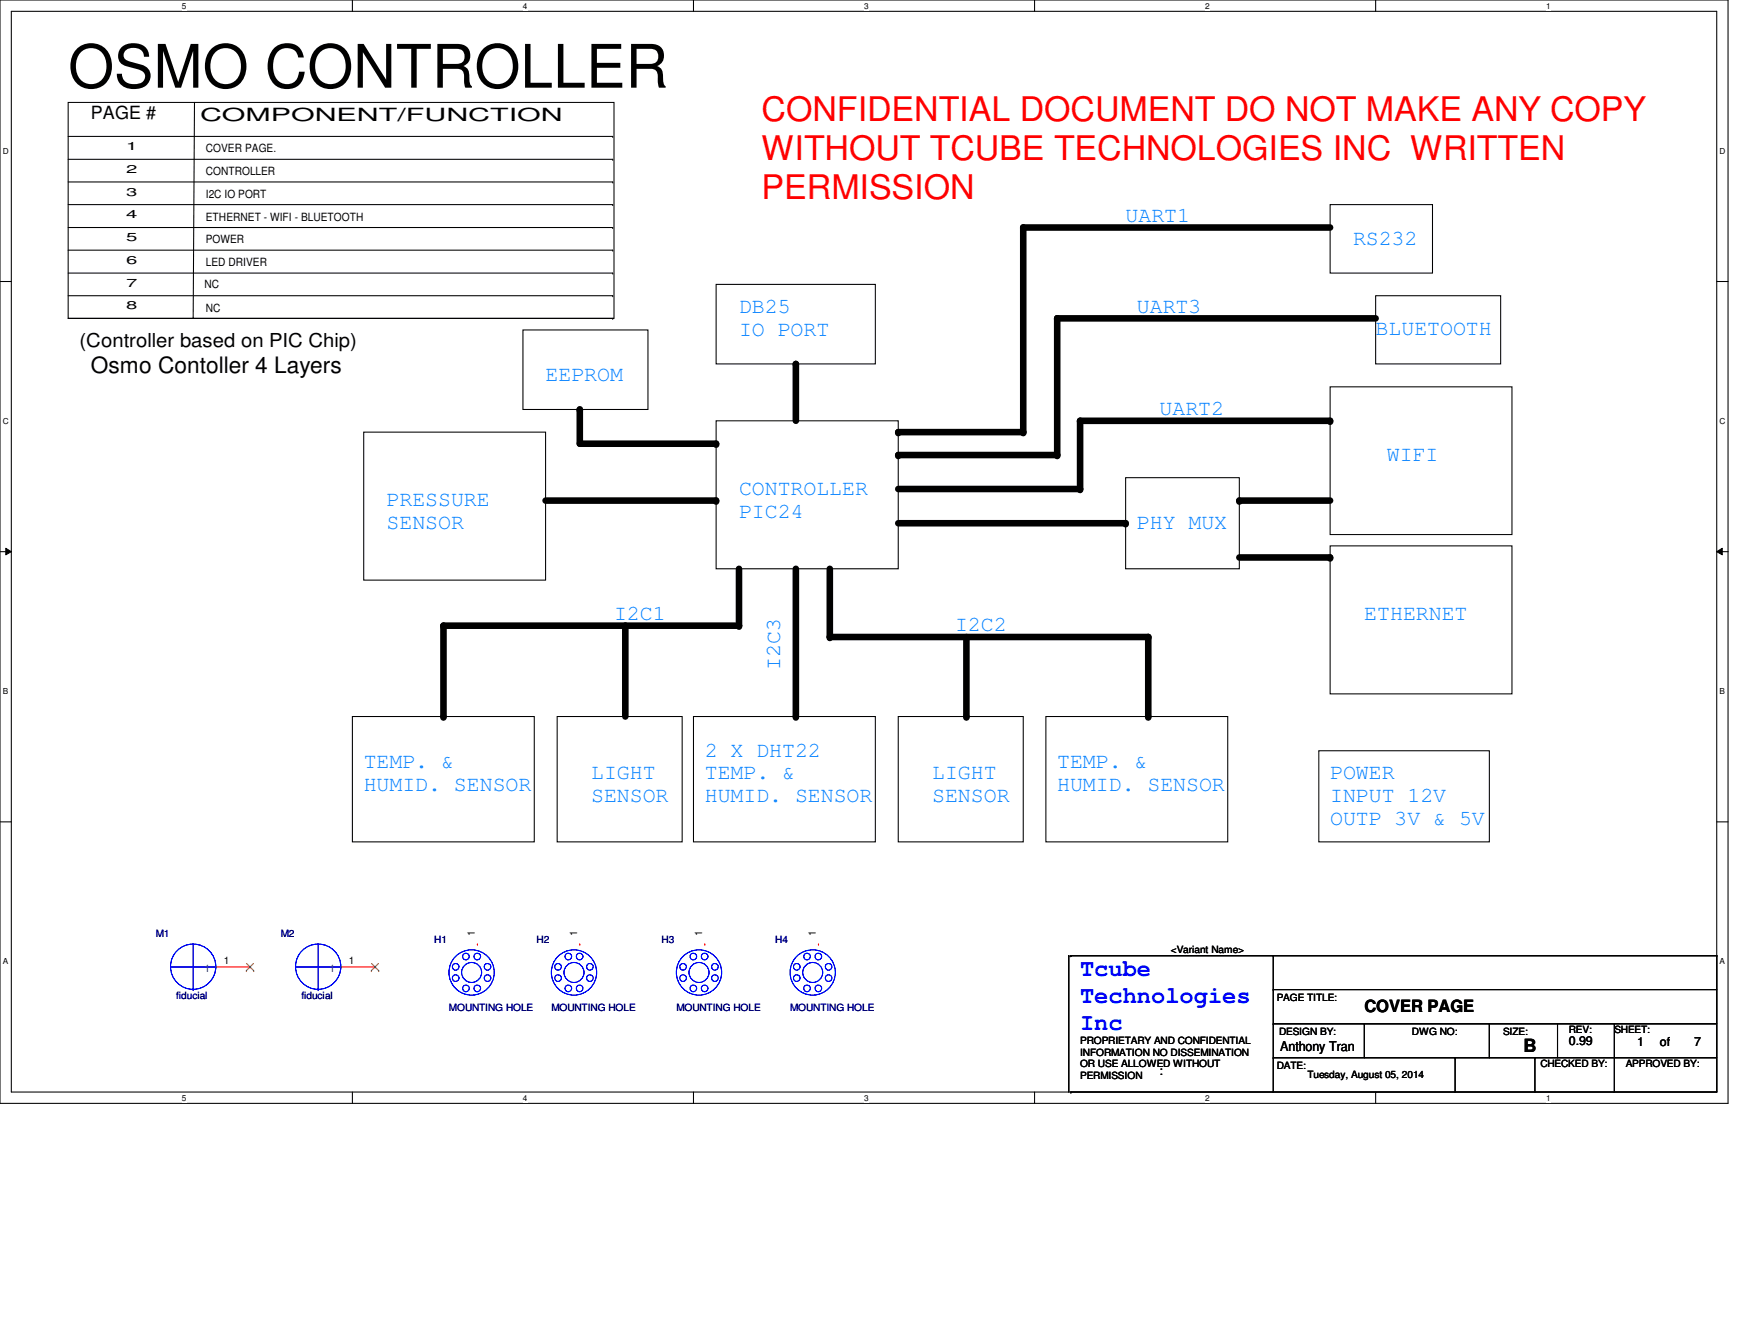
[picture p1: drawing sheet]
<svg xmlns="http://www.w3.org/2000/svg" width="279mm" height="216mm" viewBox="0 0 279 216" stroke-linecap="round" stroke-linejoin="round" font-family="sans-serif">
<path d="M0 0h278v177.4h-278zM1.8 1.8h274.3v173.8h-274.3z" fill="none" stroke="#000" stroke-width=".17"/>
<g fill="#fff">
<path d="M29.3 .2h.7v1.5h-.7z"/>
<path d="M29.3 175.8h.7v1.4h-.7z"/>
</g>
<path d="M56.7 0v1.8M56.7 175.6v1.8" fill="none" stroke="#000" stroke-width=".17"/>
<g fill="#fff">
<path d="M84.1 .2h.7v1.5h-.7z"/>
<path d="M84.1 175.8h.7v1.4h-.7z"/>
</g>
<path d="M111.5 0v1.8M111.5 175.6v1.8" fill="none" stroke="#000" stroke-width=".17"/>
<g fill="#fff">
<path d="M139 .2h.7v1.5h-.7z"/>
<path d="M139 175.8h.7v1.4h-.7z"/>
</g>
<path d="M166.4 0v1.8M166.4 175.6v1.8" fill="none" stroke="#000" stroke-width=".17"/>
<g fill="#fff">
<path d="M193.8 .2h.8v1.5h-.8z"/>
<path d="M193.8 175.8h.8v1.4h-.8z"/>
</g>
<path d="M221.3 0v1.8M221.3 175.6v1.8" fill="none" stroke="#000" stroke-width=".17"/>
<g fill="#fff">
<path d="M248.7 .2h.7v1.5h-.7z"/>
<path d="M248.7 175.8h.7v1.4h-.7z"/>
<path d="M.5 23.5h.9v1.5h-.9z"/>
<path d="M276.6 23.5h.9v1.5h-.9z"/>
<path d="M.5 67h.9v1.5h-.9z"/>
<path d="M276.6 67h.9v1.5h-.9z"/>
</g>
<path d="M0 45.3h1.8M276.1 45.3h1.9" fill="none" stroke="#000" stroke-width=".17"/>
<g fill="#fff">
<path d="M.5 110.4h.8v1.5h-.8z"/>
<path d="M276.6 110.4h.9v1.5h-.9z"/>
</g>
<path d="M0 88.7h1.8M276.1 88.7h1.9" fill="none" stroke="#000" stroke-width=".17"/>
<path d="M.9 88.1l.9 .6-.9 .5zM276.1 88.7l.9-.6v1.1z" fill="#000"/>
<path d="M.9 88.1l.9 .6-.9 .5zM276.1 88.7l.9-.6v1.1z" fill="none" stroke="#000" stroke-width=".16"/>
<g fill="#fff">
<path d="M.5 153.8h.8v1.5h-.8z"/>
<path d="M276.6 153.8h.9v1.5h-.9z"/>
</g>
<g fill="none" stroke="#000" stroke-width=".17">
<path d="M11 16.5h87.8v34.7h-87.8zM31.3 16.5l-.2 34.5M11 36.6h87.6M11 32.9h87.6M11 29.3h87.6M11 25.6h87.6M11 21.9h87.6M98.6 36.6h.1M98.6 32.9h.1M98.6 29.3h.1M98.6 25.6h.1M98.6 21.9h.1"/>
<path d="M214 32.9h16.4v11h-16.4zM11 51.2h87.6M11 47.5h87.6M11 43.9h87.6M11 40.2h87.6M31.1 51h.1M84.1 53h20.1v12.8h-20.1zM98.6 51.2h.1M98.6 47.5h.1M98.6 43.9h.1M98.6 40.2h.1M115.2 45.7h25.6v12.8h-25.6z"/>
<path d="M221.3 47.5h20.1v11h-20.1zM58.5 69.5h29.3v23.8h-29.3zM115.2 67.6h29.3v23.8h-29.3zM181.1 76.8h18.2v14.6h-18.2zM214 62.2h29.2v23.7h-29.2zM214 87.8h29.2v23.7h-29.2zM56.7 115.2h29.2v20.1h-29.2zM89.6 115.2h20.1v20.1h-20.1zM111.5 115.2h29.3v20.1h-29.3zM144.5 115.2h20.1v20.1h-20.1zM168.2 115.2h29.3v20.1h-29.3zM0 132.1h1.8"/>
<path d="M212.1 120.7h27.5v14.6h-27.5zM276.1 132.1h1.9M171.9 153.6h.1M171.9 153.6v22M172.3 153.6h.1M172.3 153.6h103.8M204.8 153.6h.1M204.8 159.1h.1M204.8 153.6v22M204.8 159.1h71.3M276.1 153.6h.1M276.1 153.6v22h-103.8"/>
<path d="M172.3 175.6h.1M204.8 170.1h.1M204.8 164.6h.1M204.8 170.1h71.3M204.8 164.6h71.3M219.5 164.6h.1M219.5 164.6v5.5M234.1 170.1h.1M234.1 170.1v5.5M239.6 164.6h.1M239.6 164.6v5.5M246.9 170.1h.1"/>
<path d="M246.9 170.1v5.5M250.5 164.6h.1M250.5 164.6v5.5M259.7 164.6h.1M259.7 164.6v11"/>
</g>
<g fill="none" stroke="#000" stroke-width="1.1">
<path d="M214 36.6h-49.4v32.9h-20.1M128 58.5v9.1M221.3 51.2h-51.2v22h-25.6M93.3 65.8v5.5h21.9M214 67.6h-40.3v11h-29.2M87.8 80.5h27.4M118.9 91.4v9.2h-47.6v14.6M128 91.4v23.8M133.5 91.4v11h51.2v12.8M144.5 84.1h36.6M199.3 89.6h14.7M199.3 80.5h14.7"/>
<path d="M100.6 100.6v14.6M155.4 102.4v12.8"/>
</g>
<g fill="#000">
<circle cx="164.6" cy="36.6" r=".53"/>
<circle cx="128" cy="58.5" r=".53"/>
<circle cx="170.1" cy="51.2" r=".53"/>
<circle cx="93.3" cy="65.8" r=".53"/>
<circle cx="115.2" cy="71.3" r=".53"/>
<circle cx="144.5" cy="69.5" r=".53"/>
<circle cx="144.5" cy="73.2" r=".53"/>
<circle cx="164.6" cy="69.5" r=".53"/>
<circle cx="170.1" cy="73.2" r=".53"/>
<circle cx="173.7" cy="78.6" r=".53"/>
<circle cx="173.7" cy="67.6" r=".53"/>
<circle cx="214" cy="67.6" r=".53"/>
<circle cx="115.2" cy="80.5" r=".53"/>
<circle cx="181.1" cy="84.1" r=".53"/>
<circle cx="199.3" cy="80.5" r=".53"/>
<circle cx="214" cy="89.6" r=".53"/>
<circle cx="71.3" cy="115.2" r=".53"/>
<circle cx="71.3" cy="100.6" r=".53"/>
<circle cx="100.6" cy="100.6" r=".53"/>
<circle cx="118.9" cy="100.6" r=".53"/>
<circle cx="128" cy="115.2" r=".53"/>
<circle cx="133.5" cy="102.4" r=".53"/>
<circle cx="155.4" cy="115.2" r=".53"/>
<circle cx="184.7" cy="115.2" r=".53"/>
<circle cx="184.7" cy="102.4" r=".53"/>
</g>
<g fill="none" stroke="#00f" stroke-width=".17">
<path d="M27.4 155.4h7.4M31.1 159.1h.1M31.1 151.8v7.3M34.8 155.4h.1M47.5 155.4h7.4M51.2 159.1h.1M51.2 151.8v7.3M54.9 155.4h.1"/>
<circle cx="31.1" cy="155.4" r="3.6"/>
<circle cx="51.2" cy="155.4" r="3.6"/>
<circle cx="73.3" cy="155.4" r=".54"/>
<circle cx="73.3" cy="157.2" r=".54"/>
<circle cx="74.9" cy="158.9" r=".54"/>
<circle cx="74.9" cy="153.8" r=".54"/>
<circle cx="75.9" cy="156.3" r="3.6"/>
<circle cx="75.9" cy="156.3" r="1.61"/>
<circle cx="76.8" cy="158.9" r=".54"/>
<circle cx="76.8" cy="153.8" r=".54"/>
<circle cx="78.4" cy="155.4" r=".54"/>
<circle cx="78.4" cy="157.2" r=".54"/>
<circle cx="89.8" cy="157.2" r=".54"/>
<circle cx="89.8" cy="155.4" r=".54"/>
<circle cx="91.4" cy="158.9" r=".54"/>
<circle cx="91.4" cy="153.8" r=".54"/>
<circle cx="92.3" cy="156.3" r="3.6"/>
<circle cx="92.3" cy="156.3" r="1.61"/>
<circle cx="93.2" cy="158.9" r=".54"/>
<circle cx="93.2" cy="153.8" r=".54"/>
<circle cx="94.9" cy="155.4" r=".54"/>
<circle cx="94.9" cy="157.2" r=".54"/>
<circle cx="109.9" cy="157.2" r=".54"/>
<circle cx="109.9" cy="155.4" r=".54"/>
<circle cx="111.5" cy="158.9" r=".54"/>
<circle cx="111.5" cy="153.8" r=".54"/>
<circle cx="112.4" cy="156.3" r="3.6"/>
<circle cx="112.4" cy="156.3" r="1.61"/>
<circle cx="113.3" cy="158.9" r=".54"/>
<circle cx="113.3" cy="153.8" r=".54"/>
<circle cx="115" cy="157.2" r=".54"/>
<circle cx="115" cy="155.4" r=".54"/>
<circle cx="128.2" cy="157.2" r=".54"/>
<circle cx="128.2" cy="155.4" r=".54"/>
<circle cx="129.8" cy="153.8" r=".54"/>
<circle cx="129.8" cy="158.9" r=".54"/>
<circle cx="130.7" cy="156.3" r="3.6"/>
<circle cx="130.7" cy="156.3" r="1.61"/>
<circle cx="131.6" cy="158.9" r=".54"/>
<circle cx="131.6" cy="153.8" r=".54"/>
<circle cx="133.3" cy="157.2" r=".54"/>
<circle cx="133.3" cy="155.4" r=".54"/>
</g>
<path d="M34.8 155.4h5.4M40.2 155.4h.1M54.9 155.4h5.4M60.3 155.4h.1M76.8 151.8h.1M93.3 151.8h.1M113.4 151.8h.1M131.7 151.8h.1" fill="none" stroke="#f00" stroke-width=".17"/>
<path d="M39.6 156h.1M39.7 154.9l1.1 1.1M40.8 154.9l-1.2 1.1M40.8 156h.1M59.7 156h.1M59.8 154.9l1.1 1.1M60.9 154.9l-1.2 1.1M60.9 156h.1" fill="none" stroke="#804000" stroke-width=".16"/>
<text font-size="9.7" x="11" y="14.1">OSMO CONTROLLER</text>
<g font-size="5.5" fill="#f00">
<text x="122.5" y="19.5">CONFIDENTIAL DOCUMENT DO NOT MAKE ANY COPY</text>
<text x="122.5" y="25.8">WITHOUT TCUBE TECHNOLOGIES INC WRITTEN</text>
<text x="122.5" y="32">PERMISSION</text>
</g>
<g font-size="3.8" fill="#00f">
<text x="173.7" y="156.8">Tcube</text>
<text x="173.7" y="161.2">Technologies</text>
<text x="173.7" y="165.6">Inc</text>
</g>
<text font-size="3.6" x="14.6" y="59.9">Osmo Contoller 4 Layers</text>
<g font-size="3.5" fill="#0080ff">
<text x="181.1" y="35.6">UART1</text>
<text x="217.6" y="39.3">RS232</text>
<text x="118.9" y="50.3">DB25</text>
<text x="118.9" y="54">IO PORT</text>
<text x="182.9" y="50.3">UART3</text>
<text x="221.3" y="53.9">BLUETOOTH</text>
<text x="87.8" y="61.3">EEPROM</text>
<text x="186.5" y="66.8">UART2</text>
<text x="223.1" y="74.1">WIFI</text>
<text x="62.2" y="81.4">PRESSURE</text>
<text x="118.9" y="79.5">CONTROLLER</text>
<text x="118.9" y="83.2">PIC24</text>
<text x="62.2" y="85">SENSOR</text>
<text x="182.9" y="85">PHY MUX</text>
<text x="98.8" y="99.7">I2C1</text>
<text x="153.6" y="101.5">I2C2</text>
<text x="219.5" y="99.7">ETHERNET</text>
<text x="125.5" y="107.7" transform="rotate(-90 125.5 107.7)">I2C3</text>
<text x="58.5" y="123.4">TEMP. &amp;</text>
<text x="95.1" y="125.3">LIGHT</text>
<text x="113.4" y="121.6">2 X DHT22</text>
<text x="113.4" y="125.3">TEMP. &amp;</text>
<text x="149.9" y="125.3">LIGHT</text>
<text x="170.1" y="123.4">TEMP. &amp;</text>
<text x="214" y="125.3">POWER</text>
<text x="58.5" y="127.1">HUMID. SENSOR</text>
<text x="95.1" y="128.9">SENSOR</text>
<text x="113.4" y="129">HUMID. SENSOR</text>
<text x="149.9" y="128.9">SENSOR</text>
<text x="170.1" y="127.1">HUMID. SENSOR</text>
<text x="214" y="128.9">INPUT 12V</text>
<text x="214" y="132.6">OUTP 3V &amp; 5V</text>
</g>
<text font-size="3.1" x="12.8" y="55.8">(Controller based on PIC Chip)</text>
<g font-size="2.9">
<text x="14.6" y="19.1">PAGE #</text>
<text x="32.2" y="19.4">COMPONENT/FUNCTION</text>
<text x="245.1" y="169.1">B</text>
</g>
<text font-size="2.7" x="219.5" y="162.7">COVER PAGE</text>
<text font-size="2.2" x="205.9" y="169">Anthony Tran</text>
<g font-size="2">
<text x="186.5" y="172.8">:</text>
<text x="252.3" y="168.1">0.99</text>
<text x="263.4" y="168.2">1</text>
<text x="267" y="168.2">of</text>
<text x="272.5" y="168.2">7</text>
</g>
<g font-size="1.8">
<text x="20.3" y="24.1">1</text>
<text x="20.3" y="27.8">2</text>
<text x="33.1" y="28.2">CONTROLLER</text>
<text x="33.1" y="24.5">COVER PAGE.</text>
<text x="20.3" y="31.5">3</text>
<text x="20.3" y="35.1">4</text>
<text x="33.1" y="31.8">I2C IO PORT</text>
<text x="33.1" y="35.5">ETHERNET - WIFI - BLUETOOTH</text>
<text x="20.3" y="38.8">5</text>
<text x="33.1" y="39.1">POWER</text>
<text x="20.3" y="42.4">6</text>
<text x="20.3" y="46.1">7</text>
<text x="32.9" y="46.3">NC</text>
<text x="33.1" y="42.8">LED DRIVER</text>
<text x="20.3" y="49.7">8</text>
<text x="33.1" y="50.1">NC</text>
</g>
<g font-size="1.7">
<text x="36" y="155">1</text>
<text x="56.1" y="155">1</text>
<text x="76.4" y="150.5" transform="rotate(-90 76.4 150.5)">1</text>
<text x="92.8" y="150.5" transform="rotate(-90 92.8 150.5)">1</text>
<text x="112.9" y="150.5" transform="rotate(-90 112.9 150.5)">1</text>
<text x="131.2" y="150.5" transform="rotate(-90 131.2 150.5)">1</text>
</g>
<g font-size="1.7" fill="#004080">
<text x="32.9" y="156.2">1</text>
<text x="53" y="156.2">1</text>
</g>
<g font-size="1.6" fill="#000080">
<text x="25.1" y="150.7">M1</text>
<text x="45.2" y="150.7">M2</text>
<text x="69.8" y="151.6">H1</text>
<text x="86.3" y="151.6">H2</text>
<text x="106.4" y="151.6">H3</text>
<text x="124.7" y="151.6">H4</text>
<text x="28.3" y="160.5">fiducial</text>
<text x="48.5" y="160.5">fiducial</text>
<text x="72.2" y="162.6">MOUNTING HOLE</text>
<text x="88.7" y="162.6">MOUNTING HOLE</text>
<text x="108.8" y="162.6">MOUNTING HOLE</text>
<text x="127.1" y="162.6">MOUNTING HOLE</text>
</g>
<g font-size="1.6">
<text x="188.3" y="153.2">&lt;Variant Name&gt;</text>
<text x="205.4" y="160.9">PAGE TITLE:</text>
<text x="173.7" y="167.9">PROPRIETARY AND CONFIDENTIAL</text>
<text x="205.7" y="166.4">DESIGN BY:</text>
<text x="227.1" y="166.4">DWG NO:</text>
<text x="241.8" y="166.4">SIZE:</text>
<text x="252.3" y="166">REV:</text>
<text x="259.7" y="166">SHEET:</text>
<text x="173.7" y="169.7">INFORMATION NO DISSEMINATION</text>
<text x="173.7" y="171.6">OR USE ALLOWED WITHOUT</text>
<text x="173.7" y="173.4">PERMISSION</text>
<text x="205.4" y="171.9">DATE:</text>
<text x="210.3" y="173.4">Tuesday, August 05, 2014</text>
<text x="247.8" y="171.5">CHECKED BY:</text>
<text x="261.5" y="171.5">APPROVED BY:</text>
</g>
<g font-size="1.3">
<text x="29.3" y="1.4">5</text>
<text x="84.1" y="1.4">4</text>
<text x="139" y="1.4">3</text>
<text x="193.8" y="1.4">2</text>
<text x="248.7" y="1.4">1</text>
<text x=".5" y="24.7">D</text>
<text x="276.6" y="24.7">D</text>
<text x=".5" y="68.2">C</text>
<text x="276.6" y="68.2">C</text>
<text x=".5" y="111.6">B</text>
<text x="276.6" y="111.6">B</text>
<text x=".5" y="155">A</text>
<text x="276.6" y="155">A</text>
<text x="29.3" y="177">5</text>
<text x="84.1" y="177">4</text>
<text x="139" y="177">3</text>
<text x="193.8" y="177">2</text>
<text x="248.7" y="177">1</text>
</g>
</svg>
